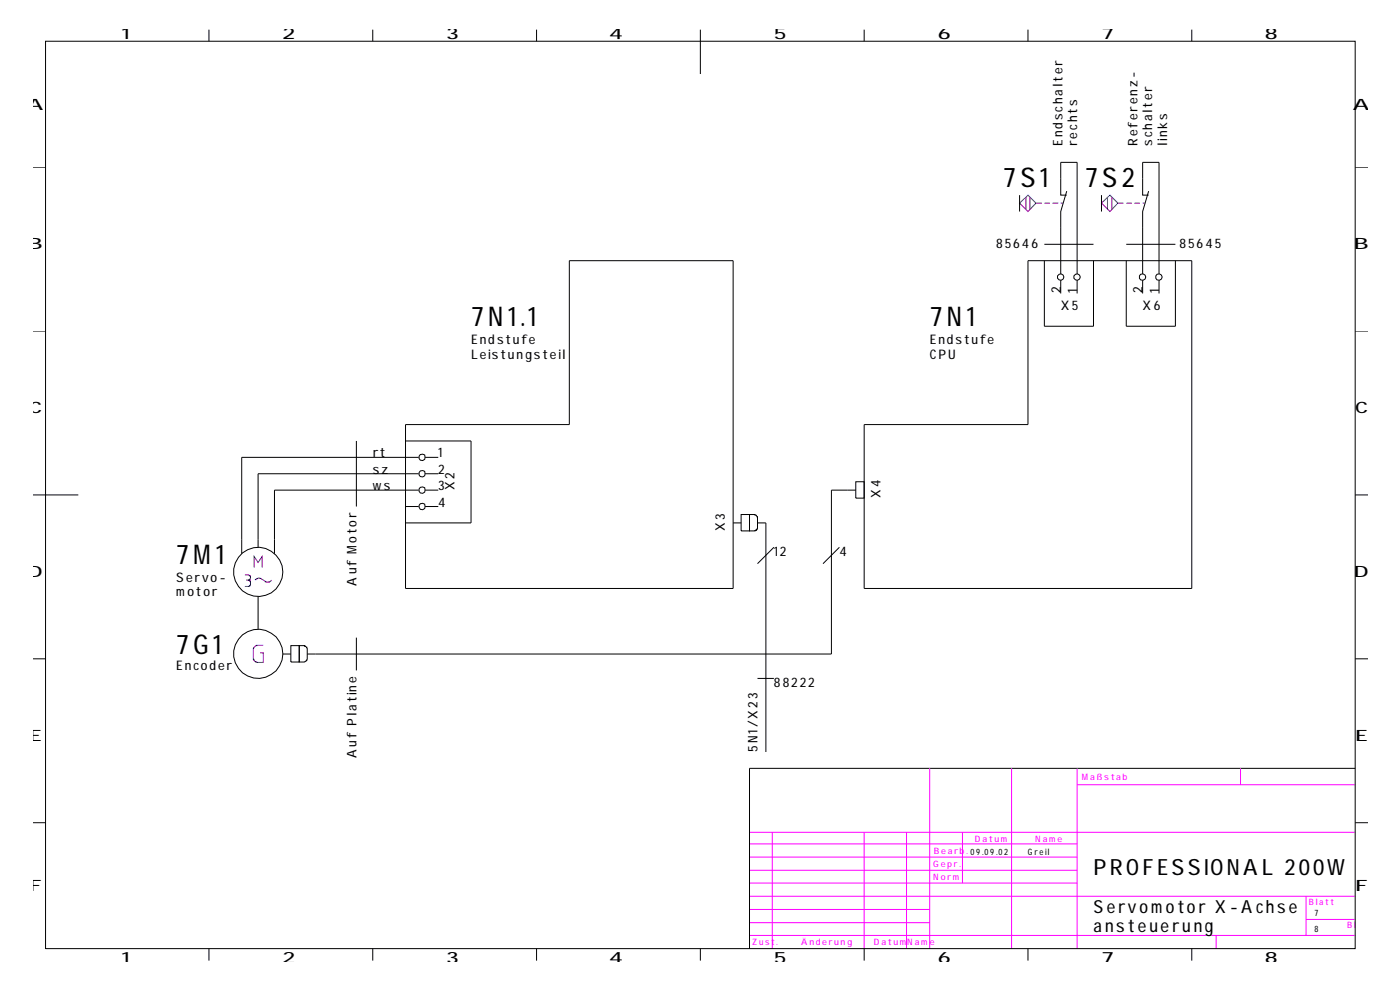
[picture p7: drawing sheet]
<svg xmlns="http://www.w3.org/2000/svg" width="297mm" height="210mm" viewBox="0 0 297 210" stroke-linecap="round" stroke-linejoin="round" font-family="sans-serif">
<g fill="none" stroke="#f0f" stroke-width=".21">
<path d="M158.8 176.3h128.4M158.8 178.7h69.5M163.7 176.3v24.6M183.1 176.3v24.6M192.1 176.3v24.6M197 162.7v38.2M204 176.3v10.7M214.4 162.7v38.2M228.3 166.2h58.9M228.3 162.7v38.2M262.9 162.7v3.5M158.8 189.8h128.4"/>
<path d="M158.8 198.1h128.4M158.8 181.5h69.5M158.8 187h69.5M158.8 184.3h69.5M158.8 195.4h38.2M158.8 192.6h38.2M257.7 198.1v2.8M276.8 189.8v8.3M276.8 194.7h10.4"/>
</g>
<g fill="none" stroke="#000" stroke-width=".21">
<path d="M9.7 8.7h277.5v192.2h-277.5zM44.3 6.3v2.4M79 6.3v2.4M113.7 6.3v2.4M148.4 6.3v9.4M183.1 6.3v2.4M217.8 6.3v2.4M252.6 6.3v2.4M7.1 35.4h2.6M287.2 35.4h2.7M120.6 55.2h34.8v69.4h-69.5v-34.7h34.7zM216.1 41.3v3.5"/>
<path d="M217.8 55.2h34.8v69.4h-69.5v-34.7h34.7zM221.3 55.2v13.9h10.4v-13.9M221.3 51.7h10.4M224.8 59.4v2.8M226.1 40.5l-1.3 4.3v13.2M226.1 41.3h-1.3v-6.9h3.5v23.6M228.3 59.4v2.8M233.4 41.3v3.5M238.7 55.2v13.9h10.4v-13.9M238.7 51.7h10.4M242.1 59.4v2.8M243.4 40.5l-1.3 4.3v13.2"/>
<path d="M243.4 41.3h-1.3v-6.9h3.5v23.6M245.6 59.4v2.8M7.1 70.1h2.6M287.2 70.1h2.7M75.5 93.4v13.9M85.9 93.4h13.9v17.4h-13.9M88.7 96.9h-37.5v20.4M90.1 96.9h2.8M7.1 104.8h9.5M85.9 107.3h2.8M88.7 100.3h-34v15.6M88.7 103.8h-30.5v13.5"/>
<path d="M90.1 100.3h2.8M90.1 103.8h2.8M90.1 107.3h2.8M155.4 110.8h1.7M157.1 109h1.7v3.5h-1.7zM158.8 109h1.1l.6 .5v2.4l-.5 .6h-1.2zM160.5 110.8h1.8v48.5M164 115.9l-3.5 3.5M177.9 115.9l-3.5 3.5M181.4 102h1.7v3.5h-1.7zM181.4 103.8h-5.2v34.7h-111.1M287.2 104.8h2.7"/>
<path d="M7.1 139.5h2.6M54.7 126.3v7M59.9 138.5h1.7M61.6 136.8h1.8v3.4h-1.8zM63.4 136.8h1.1l.5 .3 .1 .2v2.3l-.1 .3-.5 .3h-1.1zM75.5 135.1v6.9M287.2 139.5h2.7M160.5 143.7h3.5M7.1 174.3h2.6M287.2 162.7h-128.4v38.2M287.2 174.3h2.7M44.3 200.9v2.6"/>
<path d="M79 200.9v2.6M113.7 200.9v2.6M148.4 200.9v2.6M183.1 200.9v2.6M217.8 200.9v2.6M252.6 200.9v2.6"/>
<circle cx="224.8" cy="58.7" r=".68"/>
<circle cx="228.3" cy="58.7" r=".68"/>
<circle cx="242.1" cy="58.7" r=".71"/>
<circle cx="245.6" cy="58.7" r=".71"/>
<circle cx="89.4" cy="96.9" r=".68"/>
<circle cx="89.4" cy="100.3" r=".68"/>
<circle cx="89.4" cy="107.3" r=".68"/>
<circle cx="89.4" cy="103.8" r=".68"/>
<circle cx="54.7" cy="138.5" r="5.2"/>
<circle cx="54.7" cy="121.1" r="5.2"/>
</g>
<g fill="none" stroke="#00f" stroke-width=".21">
<path d="M216.1 43l1.7-1.7 1.7 1.7-1.7 1.8zM217.4 41.8v2.6M218.3 41.8v2.6M219.5 43h1.3M221.3 43h1.2M223 43h1.3M224.8 43h.5M233.4 43l1.8-1.7 1.7 1.7-1.7 1.8zM234.7 41.8v2.6M235.6 41.8v2.6M236.9 43h1.2M238.7 43h1.2"/>
<path d="M240.4 43h1.2M242.1 43h.6M51.9 121.8h.8l.4 .3-.1 .6-.4 .2 .3 .1 .2 .2-.1 .9-.3 .1h-.8M52.2 122.9h.4M53.8 120.2v-2.3l.9 1.2 .8-1.2v2.3M54.1 122.9l.3-.4 .7-.1 1.3 .9h.7l.5-.4M55.8 136.7h-1.4l-.7 .6v2.3l.5 .6 1.6 .1v-2h-.7"/>
</g>
<g font-size="5.8">
<text x="212.6" y="39.6">7S1</text>
<text x="230" y="39.6">7S2</text>
<text x="99.8" y="69.1">7N1.1</text>
<text x="197" y="69.1">7N1</text>
<text x="37.3" y="119.4">7M1</text>
<text x="37.3" y="138.5">7G1</text>
</g>
<text font-size="4.7" x="231.7" y="185.3">PROFESSIONAL 200W</text>
<g font-size="3.8">
<text x="231.7" y="193.3">Servomotor X-Achse</text>
<text x="231.7" y="197.5">ansteuerung</text>
</g>
<g font-size="3.3">
<text x="25.7" y="8.2">1</text>
<text x="59.9" y="8.2">2</text>
<text x="94.6" y="8.2">3</text>
<text x="129" y="8.2">4</text>
<text x="164" y="8.2">5</text>
<text x="198.7" y="8.2">6</text>
<text x="233.4" y="8.2">7</text>
<text x="268.1" y="8.2">8</text>
<text x="5.7" y="23.3">A</text>
<text x="286.7" y="23.3">A</text>
<text x="5.9" y="52.8">B</text>
<text x="286.9" y="52.8">B</text>
<text x="6.2" y="87.5">C</text>
<text x="287.2" y="87.5">C</text>
<text x="5.9" y="122.2">D</text>
<text x="286.9" y="122.2">D</text>
<text x="6.2" y="156.9">E</text>
<text x="287.2" y="156.9">E</text>
<text x="6.2" y="188.8">F</text>
<text x="287.2" y="188.8">F</text>
<text x="25.7" y="203.9">1</text>
<text x="59.9" y="203.9">2</text>
<text x="94.6" y="203.9">3</text>
<text x="129" y="203.9">4</text>
<text x="164" y="203.9">5</text>
<text x="198.7" y="203.9">6</text>
<text x="233.4" y="203.9">7</text>
<text x="268.1" y="203.9">8</text>
</g>
<g font-size="2.8">
<text x="225.1" y="30.9" transform="rotate(-90 225.1 30.9)">Endschalter</text>
<text x="228.3" y="30.9" transform="rotate(-90 228.3 30.9)">rechts</text>
<text x="241" y="30.9" transform="rotate(-90 241 30.9)">Referenz-</text>
<text x="244.2" y="30.9" transform="rotate(-90 244.2 30.9)">schalter</text>
<text x="247.3" y="30.9" transform="rotate(-90 247.3 30.9)">links</text>
<text x="211.1" y="52.6">85646</text>
<text x="249.9" y="52.6">85645</text>
<text x="224.8" y="62.2" transform="rotate(-90 224.8 62.2)">2</text>
<text x="224.8" y="65.6">X5</text>
<text x="228.3" y="62.2" transform="rotate(-90 228.3 62.2)">1</text>
<text x="242.1" y="62.2" transform="rotate(-90 242.1 62.2)">2</text>
<text x="242.1" y="65.6">X6</text>
<text x="245.6" y="62.2" transform="rotate(-90 245.6 62.2)">1</text>
<text x="99.8" y="72.9">Endstufe</text>
<text x="99.8" y="76">Leistungsteil</text>
<text x="197" y="72.9">Endstufe</text>
<text x="197" y="76">CPU</text>
<text x="79" y="96.9">rt</text>
<text x="79" y="100.3">sz</text>
<text x="92.9" y="96.9">1</text>
<text x="92.9" y="100.3">2</text>
<text x="79" y="103.8">w</text>
<text x="81.4" y="103.8">s</text>
<text x="92.9" y="103.8">3</text>
<text x="92.9" y="107.3">4</text>
<text x="96.4" y="103.8" transform="rotate(-90 96.4 103.8)">X2</text>
<text x="186.6" y="105.5" transform="rotate(-90 186.6 105.5)">X4</text>
<text x="153.6" y="112.5" transform="rotate(-90 153.6 112.5)">X3</text>
<text x="164" y="117.7">12</text>
<text x="177.9" y="117.7">4</text>
<text x="37.3" y="123.2">Servo-</text>
<text x="75.5" y="124.1" transform="rotate(-90 75.5 124.1)">Auf Motor</text>
<text x="37.3" y="126.3">motor</text>
<text x="37.3" y="142">Encoder</text>
<text x="164" y="145.5">88222</text>
<text x="75.5" y="160.5" transform="rotate(-90 75.5 160.5)">Auf Platine</text>
<text x="160.5" y="159.3" transform="rotate(-90 160.5 159.3)">5N1/X23</text>
</g>
<g font-size="1.9" fill="#f0f">
<text x="229.3" y="165.2">Maßstab</text>
<text x="206.6" y="178.2">Datum</text>
<text x="219.4" y="178.2">Name</text>
<text x="197.8" y="183.7">Gepr.</text>
<text x="197.9" y="180.9">Bearb. 09.09.02</text>
<text x="197.8" y="186.4">Norm</text>
<text x="277.4" y="191.7">Blatt</text>
<text x="285.5" y="196.6">Bl</text>
<text x="159.4" y="200.3">Zust.</text>
<text x="169.8" y="200.3">Änderung</text>
<text x="185.2" y="200.2">DatumName</text>
</g>
<g font-size="1.9">
<text x="217.8" y="181">Greil</text>
<text x="278.6" y="194">7</text>
<text x="278.6" y="197.5">8</text>
</g>
</svg>
